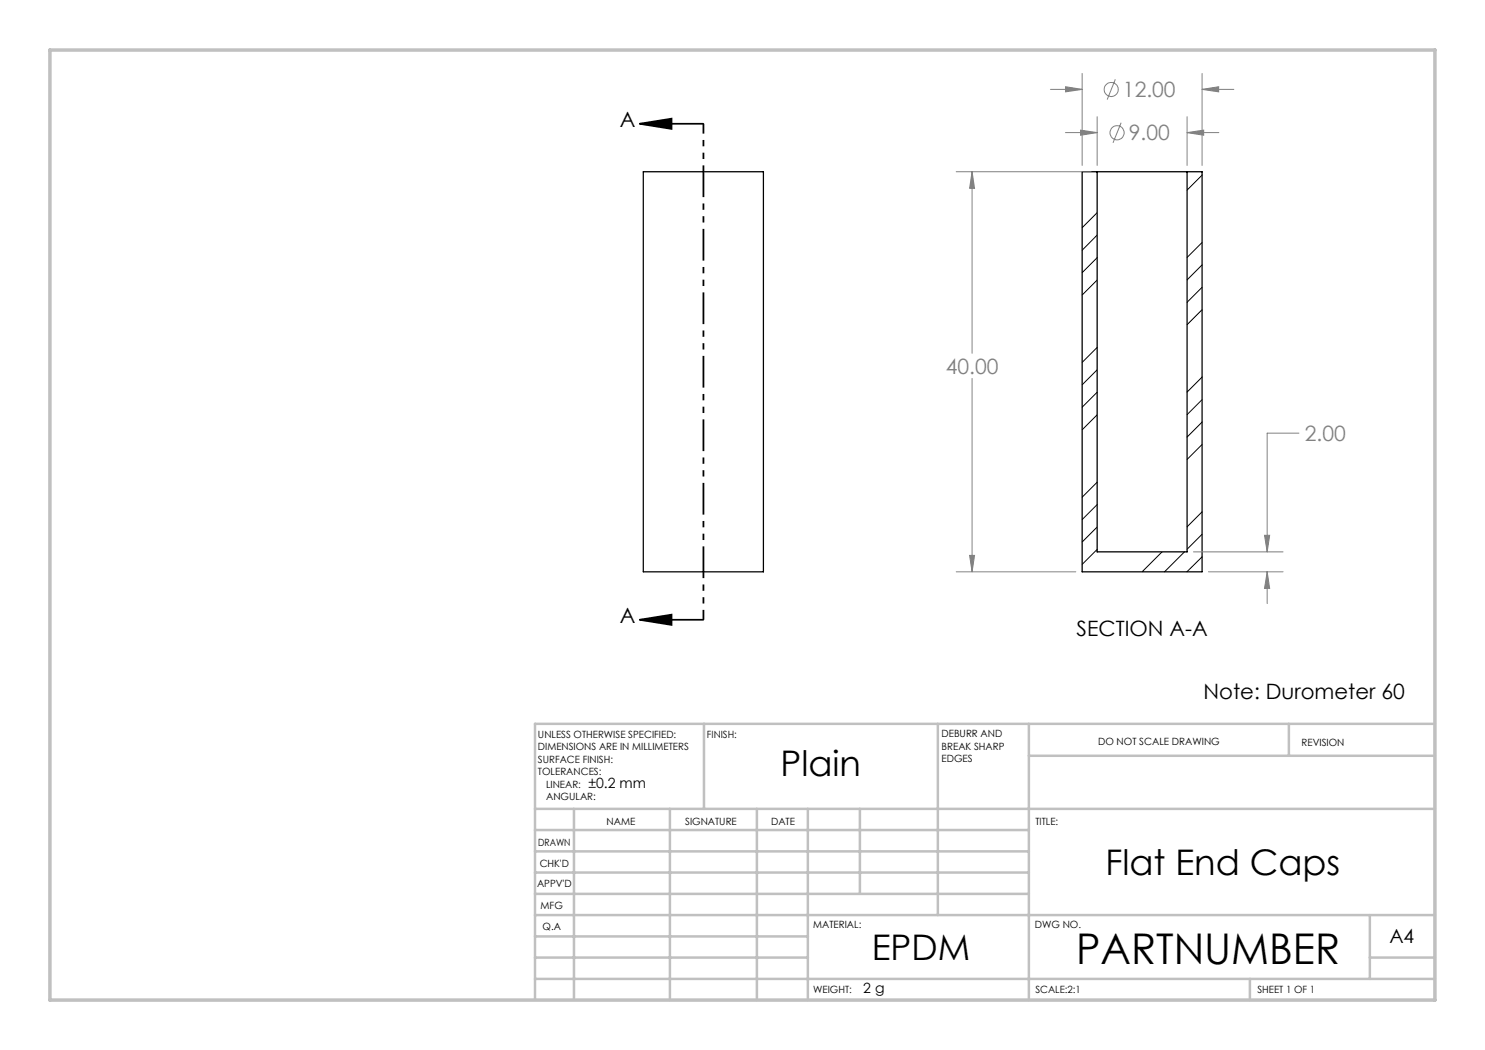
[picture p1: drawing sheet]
<svg xmlns="http://www.w3.org/2000/svg" width="297mm" height="210mm" viewBox="0 0 297 210" stroke-linecap="round" stroke-linejoin="round" font-family="sans-serif">
<path d="M128.7 34.4h24v80h-24zM219.4 34.4h18M219.4 34.4h-3v80h24v-80h-3M219.4 34.4v76h18v-76" fill="none" stroke="#000" stroke-width=".25"/>
<g fill="none" stroke="#000" stroke-width=".2">
<path d="M240.4 35l-3 3M219.4 42.5l-3 3M219.4 47l-3 3.1M219.4 51.5l-3 3M219.4 56l-3 3M240.4 48.5l-3 3M240.4 53l-3 3M240.4 57.5l-3 3M219.4 69.5l-3 3M219.4 74l-3 3M219.4 78.4l-3 3M240.4 75.4l-3 3"/>
<path d="M240.4 79.9l-3 3M240.4 61.9l-3 3M219.4 96.4l-3 3M219.4 83l-3 3M240.4 84.4l-3 3M240.4 88.9l-3 3M219.4 100.9l-3 3M219.4 105.4l-3 3M219.4 109.9l-3 3M232.4 110.4l-4 4M236.9 110.4l-4 4M240.4 102.4l-3 3"/>
<path d="M240.4 106.8l-3 3M240.4 111.4l-3 3"/>
</g>
<g fill="none" stroke="#808080" stroke-width=".2">
<path d="M210.1 17.9h6.3M213.1 17.3l3.3 .6-3.3 .5zM216.4 14.7v18.4M223.1 15.9l-1.7 4M240.4 17.9l3.3-.6v1.1zM240.4 14.7v18.4M240.4 17.9h6.4M191.2 34.4h27M194.4 34.4l.5 3.3h-1zM194.4 34.4v36.3M213.1 26.5h6.3M216.1 26l3.3 .5-3.3 .5z"/>
<path d="M219.4 23.3v9.8M224.2 24.5l-1.6 4.1M237.4 26.5l3.3-.5v1zM237.4 23.3v9.8M237.4 26.5h6.4M194.4 75.7v38.7M259.8 86.6h-6.4v23.8M191.2 114.4h24M193.9 111.1h1l-.5 3.3zM238.7 110.4h17.9M241.7 114.4h14.9M252.9 107.1h1l-.5 3.3z"/>
<path d="M253.4 114.4l.5 3.3h-1zM253.4 114.4v6.3"/>
<circle cx="222.2" cy="17.9" r="1.41"/>
<circle cx="223.4" cy="26.5" r="1.42"/>
</g>
<path d="M128 24.8l6.3-1.1v2.1zM128 24.8h12.7M128 124l6.3-1.1v2.1zM128 124h12.7" fill="none" stroke="#000" stroke-width=".35"/>
<path d="M140.7 24.7v99.2" fill="none" stroke="#000" stroke-width=".35" stroke-dasharray="6.3 1.3 1.3 1.3 1.3 1.3" stroke-dashoffset="4.4" stroke-linecap="butt"/>
<g fill="none" stroke="#c0c0c0" stroke-width=".5">
<path d="M140.8 144.8v17M187.6 144.8v38.2M205.8 144.8v55.2M205.8 151.2h81.2M257.8 144.8v6.4M287 144.8h-180v55.2M107 161.8h180M107 178.8h98.8M107 174.5h98.8M107 170.3h98.8M107 166h98.8M114.8 161.8v38.2"/>
<path d="M134 161.8v38.2M151.4 161.8v38.2M161.6 161.8v38.2M172 161.8v17M107 195.8h180M107 191.5h54.6M107 187.3h54.6M107 183h180M250 195.8v4.2M274 191.5h13M274 183v12.8"/>
</g>
<path d="M10 10h277v190h-277z" fill="none" stroke="#c0c0c0" stroke-width=".7"/>
<path d="M128 24.8l6.3-1.1v2.1zM128 124l6.3-1.1v2.1z" fill="#000"/>
<path d="M252.9 107.1h1l-.5 3.3zM253.4 114.4l.5 3.3h-1zM216.1 26l3.3 .5-3.3 .5zM237.4 26.5l3.3-.5v1zM213.1 17.3l3.3 .6-3.3 .5zM240.4 17.9l3.3-.6v1.1zM193.9 111.1h1l-.5 3.3zM194.4 34.4l.5 3.3h-1z" fill="#808080"/>
<path d="M11.4 203.9h94.2v5.3h-94.2z" fill="#fff"/>
<text font-size="8.5" x="215.2" y="192.7">PARTNUMBER</text>
<g font-size="7.1">
<text x="156.1" y="155.1">Plain</text>
<text x="221.1" y="175">Flat End Caps</text>
<text x="174.3" y="191.9">EPDM</text>
</g>
<g font-size="4.2" fill="#808080">
<text x="224.6" y="19.4">12.00</text>
<text x="225.8" y="28.1">9.00</text>
<text x="189.2" y="74.7">40.00</text>
<text x="261" y="88.2">2.00</text>
</g>
<g font-size="4.2">
<text x="124" y="25.5">A</text>
<text x="124" y="124.7">A</text>
<text x="215.3" y="127.2">SECTION A-A</text>
<text x="240.7" y="139.8">Note: Durometer 60</text>
</g>
<text font-size="3.9" x="277.9" y="188.5">A4</text>
<g font-size="2.8">
<text x="117.7" y="157.6">±0.2 mm</text>
<text x="172.7" y="198.7">2 g</text>
</g>
<g font-size="2">
<text x="107.6" y="147.6">UNLESS OTHERWISE SPECIFIED:</text>
<text x="141.4" y="147.6">FINISH:</text>
<text x="188.3" y="147.5">DEBURR AND</text>
<text x="188.3" y="150">BREAK SHARP</text>
<text x="219.6" y="149">DO NOT SCALE DRAWING</text>
<text x="260.3" y="149.2">REVISION</text>
<text x="107.6" y="150.1">DIMENSIONS ARE IN MILLIMETERS</text>
<text x="107.6" y="152.6">SURFACE FINISH:</text>
<text x="107.6" y="155.1">TOLERANCES:</text>
<text x="188.3" y="152.5">EDGES</text>
<text x="109.2" y="157.6">LINEAR:</text>
<text x="109.2" y="160.1">ANGULAR:</text>
<text x="121.3" y="165">NAME</text>
<text x="137" y="164.9">SIGNATURE</text>
<text x="154.2" y="164.9">DATE</text>
<text x="207.1" y="164.9">TITLE:</text>
<text x="107.6" y="169.1">DRAWN</text>
<text x="107.9" y="173.3">CHK'D</text>
<text x="107.4" y="177.4">APPV'D</text>
<text x="108.1" y="181.8">MFG</text>
<text x="108.5" y="186">Q.A</text>
<text x="162.6" y="185.5">MATERIAL:</text>
<text x="207" y="185.5">DWG NO.</text>
<text x="162.6" y="198.5">WEIGHT:</text>
<text x="207.1" y="198.6">SCALE:2:1</text>
<text x="251.5" y="198.6">SHEET 1 OF 1</text>
</g>
</svg>
